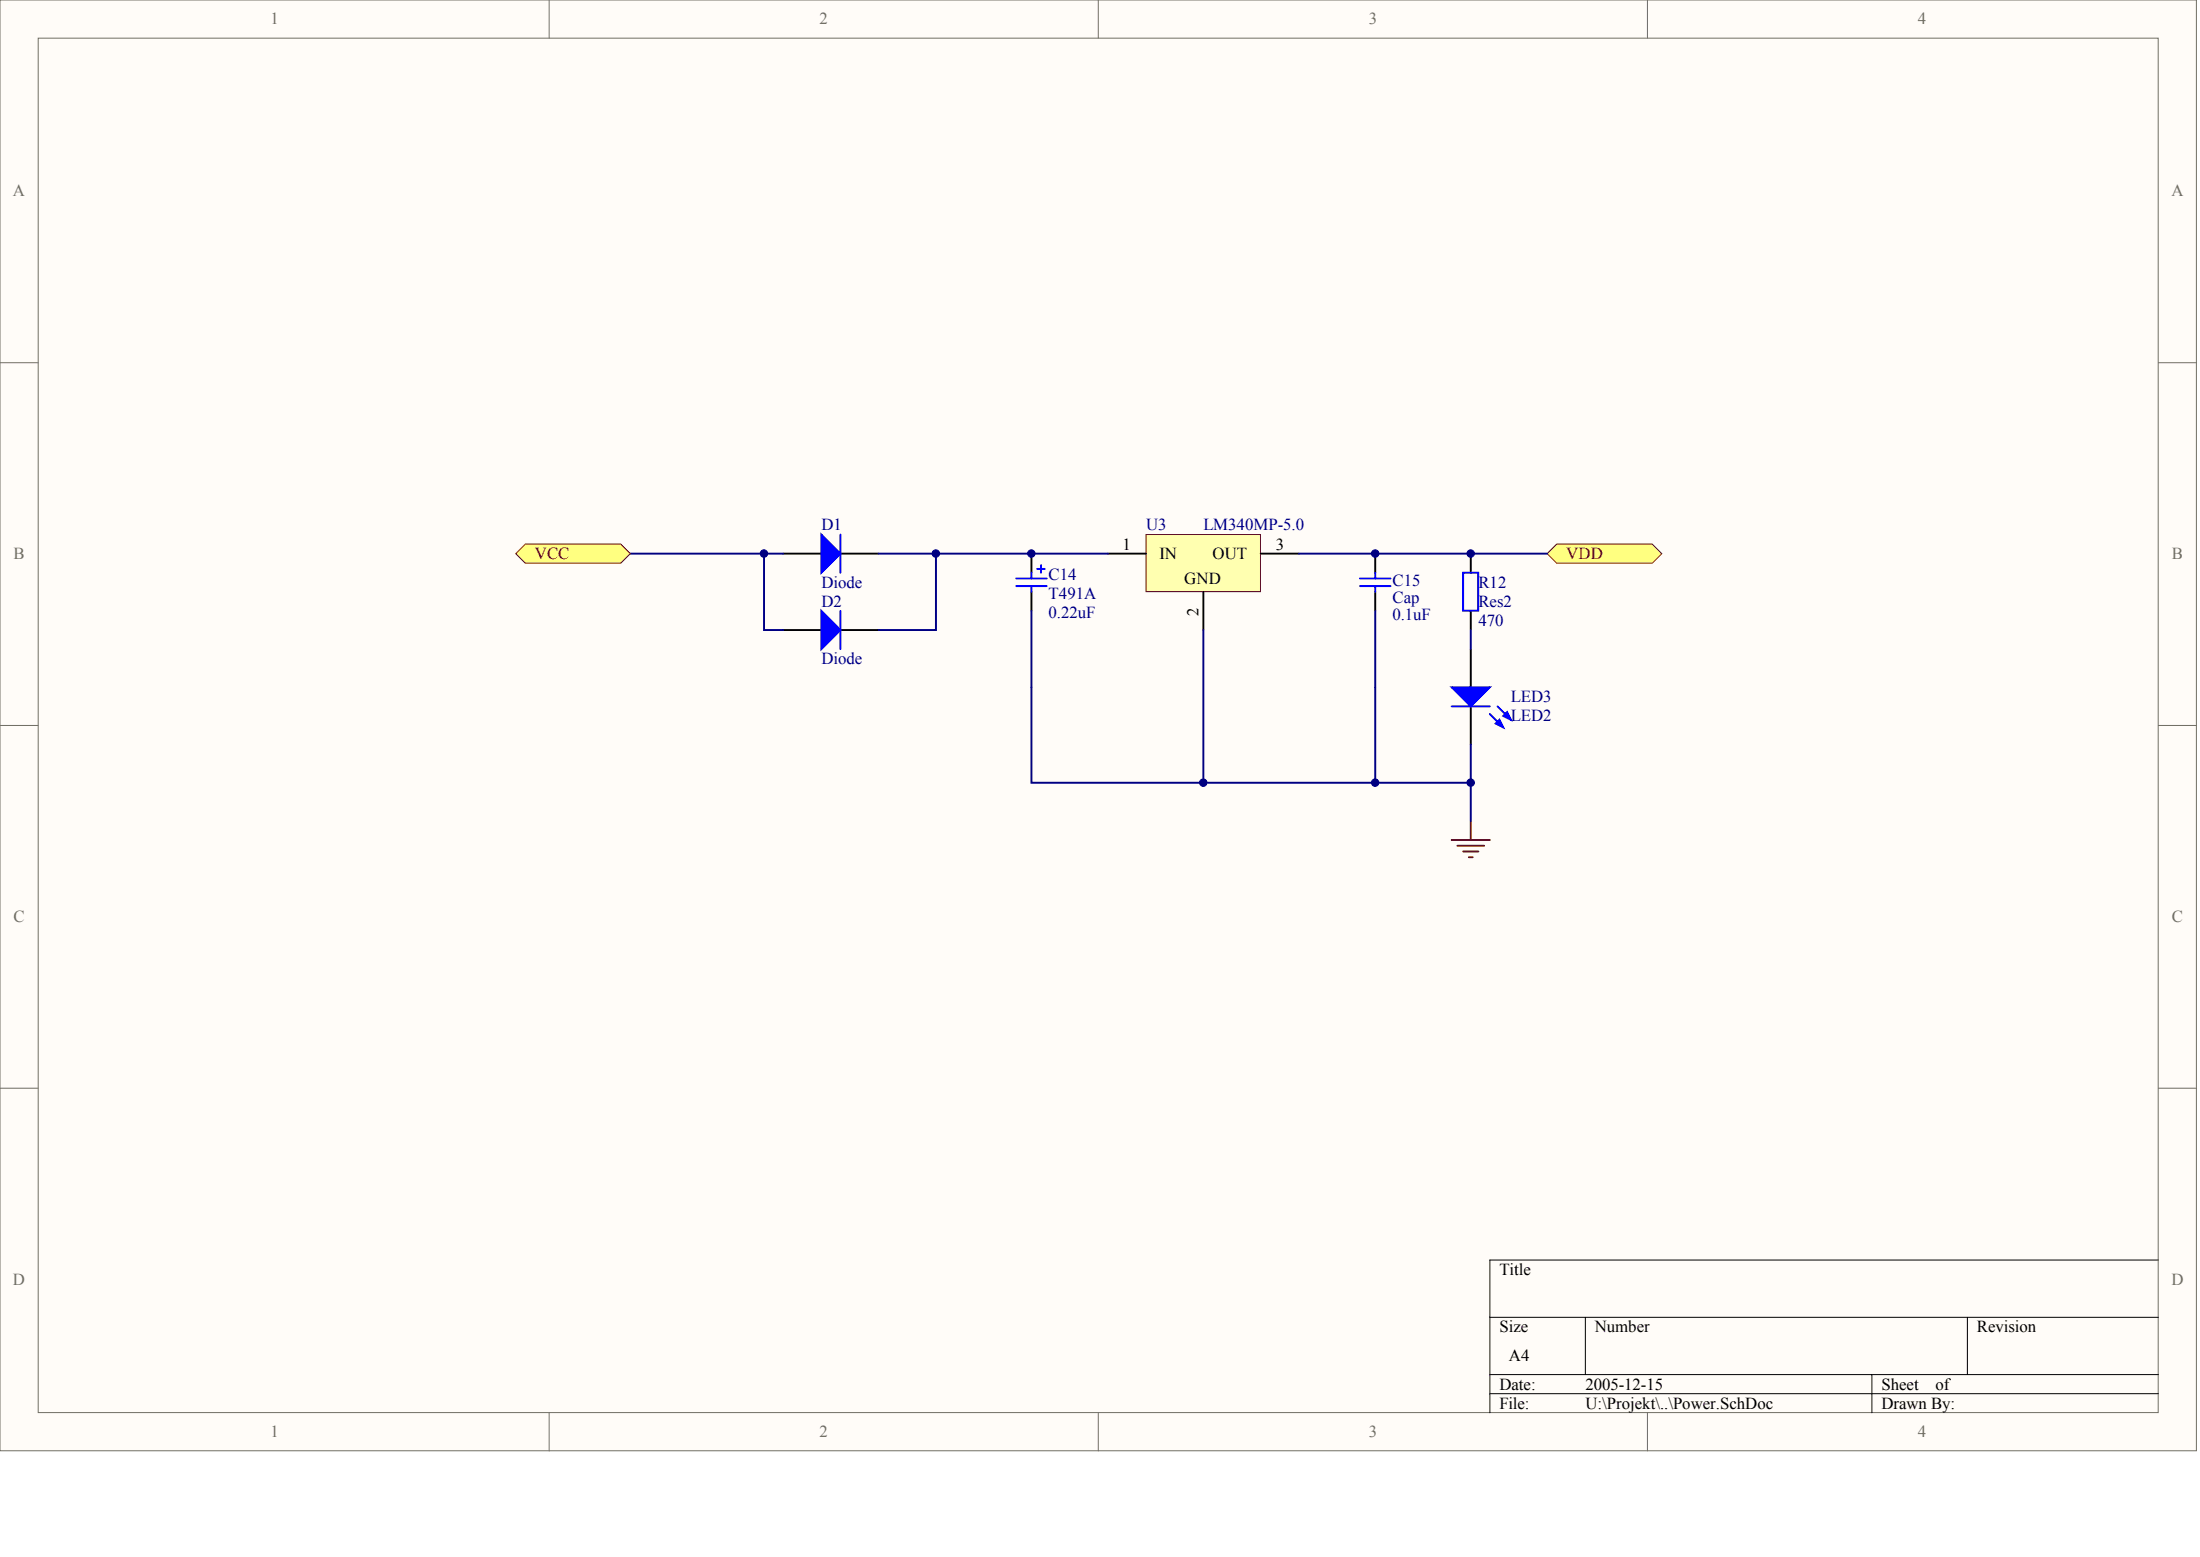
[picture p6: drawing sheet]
<svg xmlns="http://www.w3.org/2000/svg" width="840mm" height="594mm" viewBox="0 0 840 594" stroke-linecap="round" stroke-linejoin="round" font-family="sans-serif">
<g fill="#fffcf8" stroke="#716f64" stroke-width=".38">
<path d="M0 0h838.2v553.5h-838.2z"/>
<path d="M14.6 14.6h809.1v524.4h-809.1z"/>
</g>
<path d="M209.6 0v14.6M419.2 0v14.6M628.7 0v14.6M0 138.4h14.6M823.7 138.4h14.6M0 276.8h14.6M823.7 276.8h14.6M0 415.2h14.6M823.7 415.2h14.6M209.6 539.1v14.5M419.2 539.1v14.5M628.7 539.1v14.5" fill="none" stroke="#716f64" stroke-width=".38"/>
<path d="M823.7 480.8h-255.1v58.3M568.6 502.6h255.1M605 502.6v21.9M750.8 502.6v21.9M568.6 524.5h255.1M568.6 531.8h255.1M714.4 524.5v14.6" fill="none" stroke="#000" stroke-width=".38"/>
<path d="M437.4 204h43.6v21.7h-43.6z" fill="#ffffb0" stroke="#800000" stroke-width=".38"/>
<g fill="none" stroke="#000" stroke-width=".73">
<path d="M298.9 211.2h14.6M320.7 211.2h14.6M393.6 211.2v7.3M422.8 211.2h14.6M481.1 211.2h14.6M524.9 211.2v7.3M561.3 211.2v7.3M393.6 225.8v7.3M459.2 225.8v14.6M524.9 225.8v7.3M561.3 233.1v7.3M298.9 240.4h14.6"/>
<path d="M320.7 240.4h14.6M561.3 247.7v14.5M561.3 269.5v14.6"/>
</g>
<g fill="none" stroke="#00f" stroke-width=".73">
<path d="M320.7 204v14.5M393.6 218.5v2.2M395.8 217.1h2.9M397.3 215.6v2.9M524.9 218.5v2.2M558.4 218.5h5.7v14.5h-5.7zM320.7 233.1v14.6M387.8 220.7h11.7M387.8 223.6h11.7M393.6 223.6v2.2M519 220.7h11.7M519 223.6h11.7"/>
<path d="M524.9 223.6v2.2M554 269.5h14.6M568.6 272.4l5.1 5.1M571.5 269.5l5.1 5.1"/>
</g>
<path d="M240.6 211.2h58.3M291.6 211.2v29.2h7.3M335.3 211.2h87.5M357.2 211.2v29.2h-21.9M393.6 233.1v65.6h167.7v-14.6M524.9 233.1v65.6M459.2 240.4v58.3M561.3 240.4v7.3M561.3 298.7v14.5" fill="none" stroke="#000080" stroke-width=".73"/>
<g fill="#00f" stroke="#00f" stroke-width=".73">
<path d="M554 262.2h14.6l-7.3 7.3z"/>
<path d="M570.8 276.1l1.4-1.5 1.5 2.9z"/>
<path d="M573.7 273.2l1.5-1.5 1.4 2.9z"/>
<path d="M313.5 204l7.2 7.2-7.2 7.3z"/>
<path d="M313.5 233.1l7.2 7.3-7.2 7.3z"/>
</g>
<path d="M561.3 313.2v7.3M554 320.5h14.6M556.2 322.7h10.2M558.4 324.9h5.8M560.6 327.1h1.4" fill="none" stroke="#800000" stroke-width=".73"/>
<g fill="#ffff80" stroke="#800000" stroke-width=".38">
<path d="M196.8 211.2l3.7-3.6h36.4l3.7 3.6-3.7 3.7h-36.4z" fill-rule="evenodd"/>
<path d="M590.5 211.2l3.6-3.6h36.5l3.6 3.6-3.6 3.7h-36.5z" fill-rule="evenodd"/>
</g>
<path d="M495.7 211.2h94.8" fill="none" stroke="#000080" stroke-width=".73"/>
<g fill="#000080" stroke="#000080" stroke-width=".38">
<circle cx="291.6" cy="211.2" r="1.42"/>
<circle cx="357.2" cy="211.2" r="1.42"/>
<circle cx="393.6" cy="211.2" r="1.42"/>
<circle cx="459.2" cy="298.6" r="1.42"/>
<circle cx="524.8" cy="298.6" r="1.42"/>
<circle cx="524.8" cy="211.2" r="1.42"/>
<circle cx="561.3" cy="298.6" r="1.42"/>
<circle cx="561.3" cy="211.2" r="1.42"/>
</g>
<g font-size="6.4" fill="#716f64">
<text x="103.2" y="9.3">1</text>
<text x="312.8" y="9.3">2</text>
<text x="522.4" y="9.3">3</text>
<text x="732" y="9.3">4</text>
<text x="5" y="74.9">A</text>
<text x="828.7" y="74.9">A</text>
<text x="5.2" y="213.3">B</text>
<text x="828.9" y="213.3">B</text>
<text x="5.2" y="351.7">C</text>
<text x="828.9" y="351.7">C</text>
<text x="5" y="490.1">D</text>
<text x="828.7" y="490.1">D</text>
<text x="103.2" y="548.4">1</text>
<text x="312.8" y="548.4">2</text>
<text x="522.4" y="548.4">3</text>
<text x="732" y="548.4">4</text>
</g>
<g font-size="6.4" fill="#000080">
<text x="313.5" y="202.4">D1</text>
<text x="437.4" y="202.4">U3</text>
<text x="459.2" y="202.4">LM340MP-5.0</text>
<text x="400.2" y="221.3">C14</text>
<text x="313.5" y="224.2">Diode</text>
<text x="531.4" y="223.5">C15</text>
<text x="564.2" y="224.2">R12</text>
<text x="313.5" y="231.5">D2</text>
<text x="400.2" y="228.6">T491A</text>
<text x="531.4" y="230.1">Cap</text>
<text x="564.2" y="231.5">Res2</text>
<text x="400.2" y="235.9">0.22uF</text>
<text x="531.4" y="236.6">0.1uF</text>
<text x="564.2" y="238.8">470</text>
<text x="313.5" y="253.4">Diode</text>
<text x="576.6" y="267.9">LED3</text>
<text x="576.6" y="275.2">LED2</text>
</g>
<g font-size="6.4">
<text x="428.3" y="209.7">1</text>
<text x="486.9" y="209.7">3</text>
<text x="442.5" y="213.3">IN</text>
<text x="462.7" y="213.3">OUT</text>
<text x="452" y="222.8">GND</text>
<text x="572.2" y="486.5">Title</text>
<text x="572.2" y="508.3">Size</text>
<text x="608.7" y="508.3">Number</text>
<text x="754.5" y="508.3">Revision</text>
<text x="575.9" y="519.3">A4</text>
<text x="572.2" y="530.2">Date:</text>
<text x="605" y="530.2">2005-12-15</text>
<text x="718" y="530.2">Sheet</text>
<text x="738.6" y="530.2">of</text>
<text x="572.2" y="537.5">File:</text>
<text x="605" y="537.5">U:\Projekt\..\Power.SchDoc</text>
<text x="718" y="537.5">Drawn By:</text>
</g>
<g font-size="6.4" fill="#800000">
<text x="204.1" y="213.3">VCC</text>
<text x="597.8" y="213.3">VDD</text>
</g>
<text font-size="6.3" x="457.4" y="234.9" transform="rotate(-90 457.4 234.9)">2</text>
</svg>
